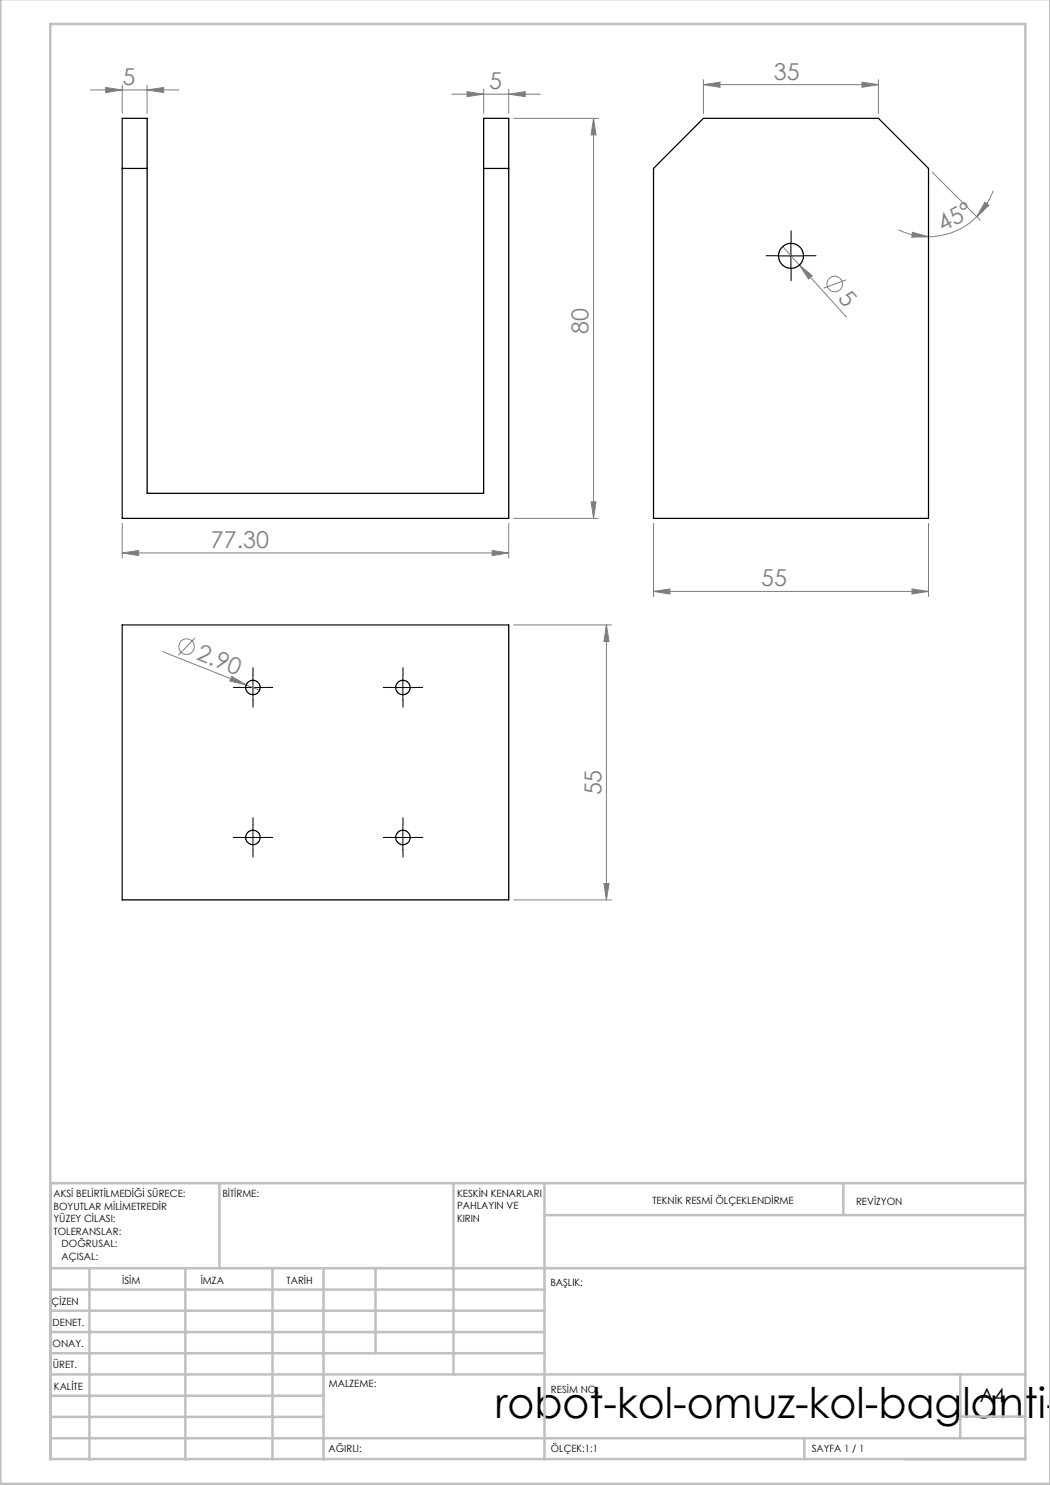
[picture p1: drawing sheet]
<svg xmlns="http://www.w3.org/2000/svg" width="210mm" height="297mm" viewBox="0 0 210 297" stroke-linecap="round" stroke-linejoin="round" font-family="sans-serif">
<g fill="none" stroke="#808080" stroke-width=".2">
<path d="M18.1 18h17.7M21.1 17.5l3.3 .5-3.3 .5zM24.4 17v5.7M29.4 18l3.3-.5v1zM29.4 17v5.7M90.4 18.8h17.7M93.4 18.3l3.3 .5-3.3 .5zM96.7 17.8v4.9M101.7 18.8l3.3-.5v1zM101.7 17.8v4.9M140.7 16.9l3.3-.5v1.1zM140.7 15.9v6.8"/>
<path d="M140.7 16.9h35M172.4 16.4l3.3 .5-3.3 .6zM175.7 15.9v6.8M102.7 23.7h17M118.7 23.7l.5 3.3h-1zM118.7 23.7v80M186.4 34.4l9.7 9.7M198.6 38.1a13 13 0 0 1-3.2 5.2M156.5 49.3l12.8 14.1M159.9 53l2.6 2.1-.8 .7zM169.2 56l-4.5 1.6M179.7 46a14.1 14.1 0 0 0 6 1.3"/>
<path d="M182.5 46.5l3.2 .8-3.3 .1zM195.4 43.3a13.8 13.8 0 0 1-9.7 4M197 40.4l.8 .7-2.4 2.2zM24.4 110.6l3.3-.5v1zM24.4 104.7v6.9M24.4 110.6h77.3M98.4 110.1l3.3 .5-3.3 .5zM101.7 104.7v6.9M102.7 103.7h17M118.2 100.4h1l-.5 3.3zM130.7 118.3l3.3-.5v1zM130.7 104.7v14.6"/>
<path d="M130.7 118.3h55M182.4 117.8l3.3 .5-3.3 .5zM185.7 104.7v14.6M32.6 130.3l16.6 6.7M39 127.6l-3.3 3.5M46.4 135.3l2.8 1.7-3.2-.8zM49.2 137l2.7 1M102.7 125h19.6M121.3 125l.5 3.3h-1zM121.3 125v55M102.7 180h19.6M120.8 176.7h1l-.5 3.3z"/>
<circle cx="167" cy="56.8" r="1.55"/>
<circle cx="37.3" cy="129.3" r="1.56"/>
</g>
<g fill="none" stroke="#000" stroke-width=".2" stroke-dasharray="15.2 1.3 1.3 1.3">
<path d="M155.7 51.2h-2.5M158.2 48.7v-2.5M158.2 53.7v2.5M160.7 51.2h2.5M48.1 137.5h-1.5M50.6 135v-1.5M50.6 140v1.4M53.1 137.5h1.4M78.1 137.5h-1.5M80.6 135v-1.5M80.6 140v1.4M83.1 137.5h1.4"/>
<path d="M48.1 167.5h-1.5M50.6 165v-1.5M50.6 170v1.4M53.1 167.5h1.4M78.1 167.5h-1.5M80.6 165v-1.5M80.6 170v1.4M83.1 167.5h1.4"/>
</g>
<path d="M155.7 51.2h5M158.2 48.7v5M48.1 137.5h5M50.6 135v5M78.1 137.5h5M80.6 135v5M48.1 167.5h5M50.6 165v5M78.1 167.5h5M80.6 165v5" fill="none" stroke="#000" stroke-width=".2"/>
<g fill="none" stroke="#c0c0c0" stroke-width=".5">
<path d="M.1 -.1v296.9h209.9v-296.9M10.1 4.8h195v287h-195zM43.9 236.6v17M90.7 236.6v38.3M108.9 236.6v55.3M168.7 236.6v6.3M205.1 236.6h-195v55.3M10.1 253.6h195M10.1 257.9h98.8M17.9 253.6v38.3M37.1 253.6v38.3M54.5 253.6v38.3"/>
<path d="M64.7 253.6v38.3M75.1 253.6v17M108.9 243h96.2M10.1 270.6h98.8M10.1 266.4h98.8M10.1 262.1h98.8M10.1 279.1h54.6M10.1 274.9h195M192.1 274.8v12.7M10.1 287.7h195M10.1 283.4h54.6M160.9 287.5v4.3"/>
<path d="M192.1 283.3h13"/>
</g>
<g fill="#808080">
<path d="M46.4 135.3l2.8 1.7-3.2-.8z"/>
<path d="M159.9 53l2.6 2.1-.8 .7z"/>
<path d="M172.4 16.4l3.3 .5-3.3 .6zM140.7 16.9l3.3-.5v1.1z"/>
<path d="M98.4 110.1l3.3 .5-3.3 .5zM24.4 110.6l3.3-.5v1zM29.4 18l3.3-.5v1zM21.1 17.5l3.3 .5-3.3 .5zM101.7 18.8l3.3-.5v1zM93.4 18.3l3.3 .5-3.3 .5zM182.4 117.8l3.3 .5-3.3 .5zM130.7 118.3l3.3-.5v1z"/>
<path d="M182.5 46.5l3.2 .8-3.3 .1zM197 40.4l.8 .7-2.4 2.2z"/>
<path d="M120.8 176.7h1l-.5 3.3zM121.3 125l.5 3.3h-1z"/>
<path d="M118.7 23.7l.5 3.3h-1zM118.2 100.4h1l-.5 3.3z"/>
</g>
<g fill="none" stroke="#000" stroke-width=".25">
<path d="M24.4 33.7h5M24.4 23.7h5v75h67.3v-75h5v80h-77.3zM96.7 33.7h5M140.7 23.7h35l10 10v70h-55v-70zM24.4 125h77.3v55h-77.3z"/>
<circle cx="158.2" cy="51.2" r="2.49"/>
<circle cx="50.6" cy="137.5" r="1.45"/>
<circle cx="80.6" cy="137.5" r="1.44"/>
<circle cx="50.6" cy="167.5" r="1.45"/>
<circle cx="80.6" cy="167.5" r="1.44"/>
</g>
<text font-size="8.5" x="99" y="283.5">robot-kol-omuz-kol-baglanti-</text>
<g font-size="4.7" fill="#808080">
<text x="24.5" y="17">5</text>
<text x="97.8" y="17.8">5</text>
<text x="154.8" y="15.9">35</text>
<text x="188.6" y="46.5" transform="rotate(-28 188.6 46.5)">45°</text>
<text x="167.4" y="59.8" transform="rotate(48 167.4 59.8)">5</text>
<text x="117.7" y="66.8" transform="rotate(-90 117.7 66.8)">80</text>
<text x="42.2" y="109.6">77.30</text>
<text x="152.2" y="117.3">55</text>
<text x="39.1" y="131.8" transform="rotate(22 39.1 131.8)">2.90</text>
<text x="120.3" y="159.1" transform="rotate(-90 120.3 159.1)">55</text>
</g>
<text font-size="3.9" x="196" y="280.4">A4</text>
<g font-size="2">
<text x="10.7" y="239.5">AKSİ BELİRTİLMEDİĞİ SÜRECE:</text>
<text x="44.5" y="239.5">BİTİRME:</text>
<text x="91.4" y="239.4">KESKİN KENARLARI</text>
<text x="10.7" y="242">BOYUTLAR MİLİMETREDİR</text>
<text x="10.7" y="244.5">YÜZEY CİLASI:</text>
<text x="91.4" y="241.9">PAHLAYIN VE</text>
<text x="91.4" y="244.4">KIRIN</text>
<text x="130.5" y="240.8">TEKNİK RESMİ ÖLÇEKLENDİRME</text>
<text x="171.2" y="241">REVİZYON</text>
<text x="10.7" y="247">TOLERANSLAR:</text>
<text x="12.3" y="249.5">DOĞRUSAL:</text>
<text x="12.3" y="252">AÇISAL:</text>
<text x="24.4" y="256.9">İSİM</text>
<text x="40.1" y="256.8">İMZA</text>
<text x="57.3" y="256.8">TARİH</text>
<text x="110.1" y="257.1">BAŞLIK:</text>
<text x="10.3" y="260.9">ÇİZEN</text>
<text x="10.5" y="269.3">ONAY.</text>
<text x="10.5" y="265.2">DENET.</text>
<text x="10.6" y="273.6">ÜRET.</text>
<text x="10.8" y="278">KALİTE</text>
<text x="65.8" y="277.4">MALZEME:</text>
<text x="110.2" y="278.5">RESİM NO.</text>
<text x="65.7" y="290.4">AĞIRLI:</text>
<text x="110.2" y="290.5">ÖLÇEK:1:1</text>
<text x="162.4" y="290.4">SAYFA 1 / 1</text>
</g>
</svg>
